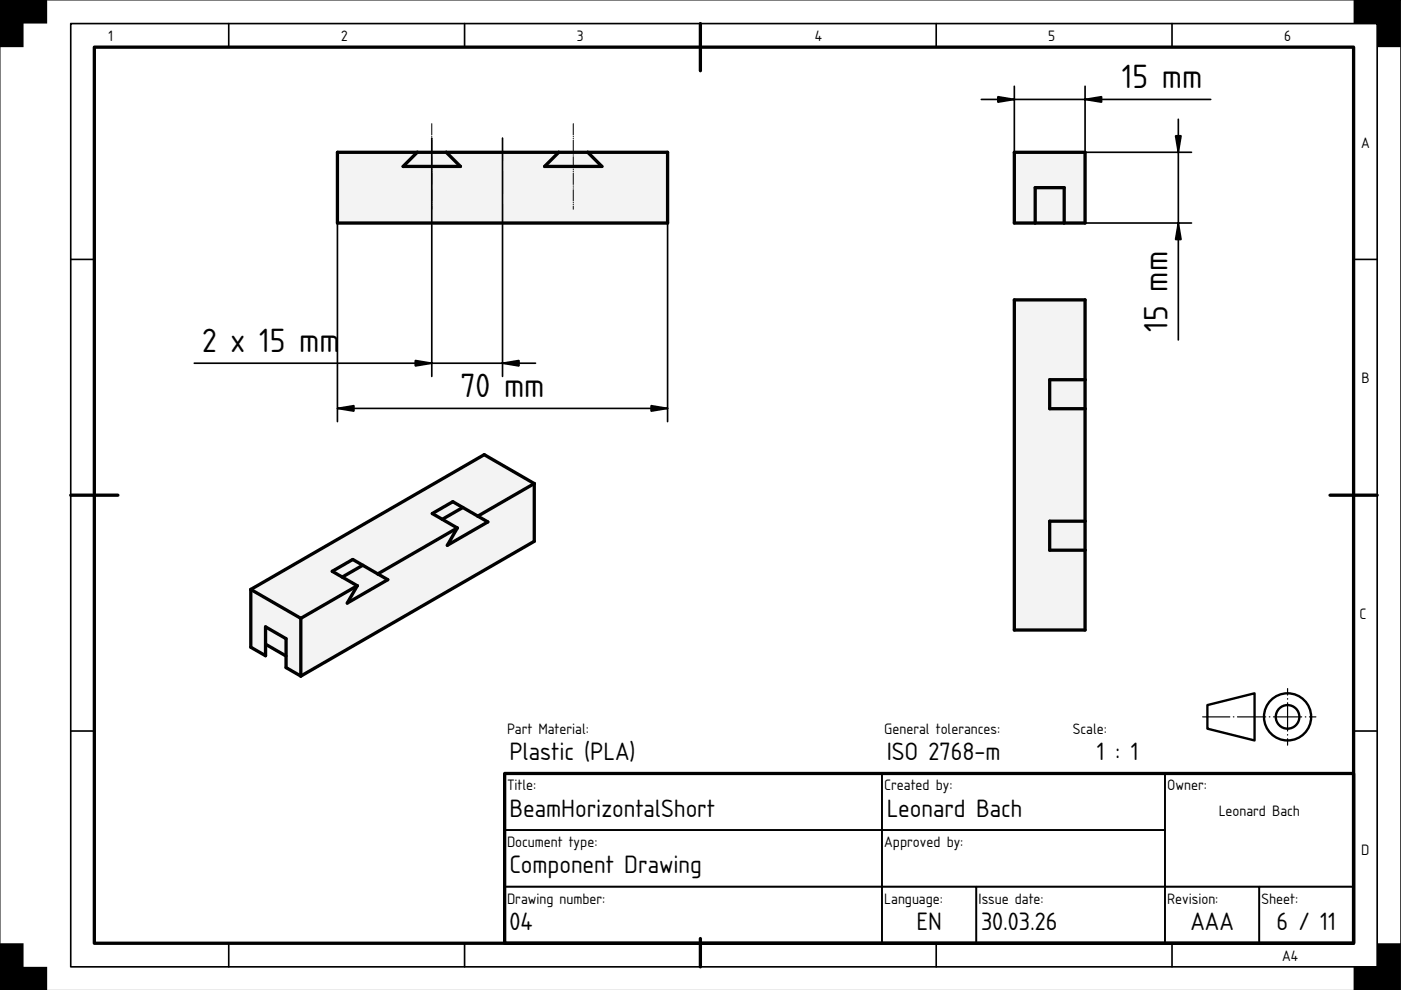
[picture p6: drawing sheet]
<svg xmlns="http://www.w3.org/2000/svg" width="297mm" height="210mm" viewBox="0 0 297 210" stroke-linecap="round" stroke-linejoin="round" font-family="sans-serif">
<path d="M0 0h297v210h-297z" fill="#fff" stroke="#000" stroke-width=".21"/>
<path d="M20 10h267v190h-267zM148.5 5v10M15 105h10M282 105h10M107 164h180v36h-180zM148.5 199v6" fill="none" stroke="#000" stroke-width=".7"/>
<g fill="none" stroke="#000" stroke-width=".35">
<path d="M15 5h277v200h-277zM48.5 5v5M98.5 5v5M198.5 5v5M248.5 5v5M15 55h5M287 55h5M15 155h5M287 155h5M107 164h80v12h-80zM107 176h80v12h-80zM187 176h60v12h-60z"/>
<path d="M187 164h60v12h-60zM247 164h40v24h-40zM48.5 200v5M98.5 200v5M107 188h80v12h-80zM187 188h20v12h-20zM198.5 200v5M207 188h40v12h-40zM247 188h20v12h-20zM248.5 200v5M267 188h20v12h-20z"/>
</g>
<path d="M0 0h10v5h-5v5h-5zM287 0h10v10h-5v-5h-5zM0 200h5v5h5v5h-10zM292 200h5v10h-10v-5h5z" fill="#000"/>
<g fill="none" stroke="#000" stroke-width=".5">
<path d="M256 149.5l10-2.5v10l-10-2.5z"/>
<circle cx="273" cy="152" r="5"/>
<circle cx="273" cy="152" r="2.5"/>
</g>
<path d="M255 152h24" fill="none" stroke="#000" stroke-width=".25" stroke-dasharray="6 .7 .1 .7" stroke-dashoffset=".2"/>
<path d="M273 158v-12" fill="none" stroke="#000" stroke-width=".25" stroke-dasharray="6 .7 .1 .7" stroke-dashoffset="4.6"/>
<g fill="#f1f3f5">
<path d="M215.1 32.3h15v15h-15z" fill-rule="evenodd"/>
<path d="M215.1 32.3h15v15h-4.5v-7.5h-6.1v7.5h-4.4z" fill-rule="evenodd"/>
<path d="M219.5 39.8h6.1v7.5h-6.1z" fill-rule="evenodd"/>
</g>
<path d="M215.1 32.3h15v15h-15zM219.5 47.3v-7.5h6.1v7.5" fill="none" stroke="#000" stroke-width=".7"/>
<path d="M215.1 18.3v14M230.1 18.3v14h22.5M208.1 21.1h48.6M249.8 25.3v46.8M230.1 47.3h22.5" fill="none" stroke="#000" stroke-width=".35"/>
<path d="M211.6 20.5l3.5 .6-3.5 .6zM230.1 21.1l3.5-.6v1.2zM249.2 28.8h1.2l-.6 3.5zM249.8 47.3l.6 3.5h-1.2z" fill="#000" stroke="#000" stroke-width=".35"/>
<g fill="#f1f3f5">
<path d="M71.5 32.3h70v15h-70z" fill-rule="evenodd"/>
<path d="M71.5 32.3h17l-3 3h12.1l-3-3h23.9l-3 3h12.1l-3-3h16.9v15h-70z" fill-rule="evenodd"/>
<path d="M85.5 35.3l3-3h6.1l3 3z" fill-rule="evenodd"/>
<path d="M118.5 32.3h6.1l3 3h-12.1z" fill-rule="evenodd"/>
</g>
<path d="M71.5 32.3h70v15h-70zM88.5 32.3l-3 3h12.1l-3-3M118.5 32.3l-3 3h12.1l-3-3" fill="none" stroke="#000" stroke-width=".7"/>
<path d="M91.5 26.2v18.2M121.5 26.2v18.2" fill="none" stroke="#000" stroke-width=".21" stroke-dasharray="2.4 .3 .1 .3 .1 .3"/>
<path d="M106.5 29.3v21" fill="none" stroke="#000" stroke-width=".21" stroke-dasharray="4.8 .6 .2 .6 .2 .6"/>
<path d="M91.5 29.3v50.5M106.5 29.3v50.5M71.5 47.3v42.1M141.5 47.3v42.1M41.2 77h72.3M71.5 86.6h70" fill="none" stroke="#000" stroke-width=".35"/>
<path d="M88 76.4l3.5 .6-3.5 .6zM106.5 77l3.5-.6v1.2zM71.5 86.6l3.5-.6v1.2zM138 86l3.5 .6-3.5 .6z" fill="#000" stroke="#000" stroke-width=".35"/>
<g fill="#f1f3f5">
<path d="M53.2 125l49.5-28.6 10.6 6.1v12.3l-49.5 28.5-3.2-1.8v-2.4l-4.3-2.5v2.4l-3.1-1.8z" fill-rule="evenodd"/>
<path d="M63.8 131.1l11.9-6.9-2.1 3.7 8.6-5-2.1-1.2 16.9-9.8-2.2 3.7 8.6-4.9-2.1-1.3 12-6.9v12.3l-49.5 28.5z" fill-rule="evenodd"/>
<path d="M53.2 125l49.5-28.6 10.6 6.1-12 6.9-5.3-3-4.3 2.5 5.3 3-16.9 9.8-5.3-3.1-4.4 2.5 5.3 3.1-11.9 6.9z" fill-rule="evenodd"/>
<path d="M53.2 125l10.6 6.1v12.2l-3.2-1.8v-6.1l-4.3-2.5v6.1l-3.1-1.8z" fill-rule="evenodd"/>
<path d="M93.8 110.1l4.3-2.5 5.3 3.1-8.6 4.9 2.2-3.7z" fill-rule="evenodd"/>
<path d="M72.6 122.4l4.3-2.6 5.3 3.1-8.6 5 2.1-3.7z" fill-rule="evenodd"/>
<path d="M56.3 132.9l4.3 2.5v3.7l-4.3-2.5z" fill-rule="evenodd"/>
<path d="M91.7 108.9l4.3-2.5 2.1 1.2-4.3 2.5z" fill-rule="evenodd"/>
<path d="M70.4 121.1l4.4-2.5 2.1 1.2-4.3 2.6z" fill-rule="evenodd"/>
</g>
<g fill="none" stroke="#000" stroke-width=".7">
<path d="M76.9 119.8l-4.3 2.6M91.7 108.9l4.3-2.5 7.4 4.3-8.6 4.9 2.2-3.7zM97 111.9l-16.9 9.8M98.1 107.6l-4.3 2.5M113.3 102.5v12.3l-49.5 28.5M113.3 102.5l-10.6-6.1-49.5 28.6M113.3 102.5l-12 6.9M53.2 125v12.2l3.1 1.8v-6.1l4.3 2.5v6.1l3.2 1.8M53.2 125l10.6 6.1M56.3 136.6l4.3 2.5M63.8 131.1v12.2M70.4 121.1l4.4-2.5 7.4 4.3-8.6 5 2.1-3.7z"/>
<path d="M75.7 124.2l-11.9 6.9"/>
</g>
<g fill="#f1f3f5">
<path d="M215.1 63.6h15v70h-15z" fill-rule="evenodd"/>
<path d="M215.1 63.6h15v16.9h-7.5v6.2h7.5v23.8h-7.5v6.2h7.5v16.9h-15z" fill-rule="evenodd"/>
<path d="M222.6 110.5h7.5v6.2h-7.5z" fill-rule="evenodd"/>
<path d="M222.6 80.5h7.5v6.2h-7.5z" fill-rule="evenodd"/>
</g>
<path d="M215.1 63.6h15v70h-15zM230.1 80.5h-7.5v6.2h7.5M230.1 110.5h-7.5v6.2h7.5" fill="none" stroke="#000" stroke-width=".7"/>
<g font-size="6.7">
<text x="237.8" y="18.8">15 mm</text>
<text x="247.5" y="70.3" transform="rotate(-90 247.5 70.3)">15 mm</text>
<text x="42.9" y="74.7">2 x 15 mm</text>
<text x="97.6" y="84.3">70 mm</text>
</g>
<g font-size="5">
<text x="108" y="161.2">Plastic (PLA)</text>
<text x="188" y="161.2">ISO 2768-m</text>
<text x="232.6" y="161.2">1 : 1</text>
<text x="108" y="173.2">BeamHorizontalShort</text>
<text x="188" y="173.2">Leonard Bach</text>
<text x="108" y="185.2">Component Drawing</text>
<text x="108" y="197.2">04</text>
<text x="194.3" y="197.2">EN</text>
<text x="208" y="197.2">30.03.26</text>
<text x="252.4" y="197.2">AAA</text>
<text x="270.7" y="197.2">6 / 11</text>
</g>
<g font-size="3">
<text x="23" y="8.8">1</text>
<text x="72.3" y="8.8">2</text>
<text x="122.3" y="8.8">3</text>
<text x="172.7" y="8.8">4</text>
<text x="222.3" y="8.8">5</text>
<text x="272.3" y="8.8">6</text>
<text x="288.6" y="31.3">A</text>
<text x="288.6" y="81.3">B</text>
<text x="288.3" y="131.3">C</text>
<text x="107.5" y="155.6">Part Material:</text>
<text x="187.5" y="155.6">General tolerances:</text>
<text x="227.5" y="155.6">Scale:</text>
<text x="107.5" y="167.6">Title:</text>
<text x="187.5" y="167.6">Created by:</text>
<text x="247.5" y="167.6">Owner:</text>
<text x="258.4" y="173.1">Leonard Bach</text>
<text x="107.5" y="179.6">Document type:</text>
<text x="187.5" y="179.6">Approved by:</text>
<text x="288.6" y="181.3">D</text>
<text x="107.5" y="191.6">Drawing number:</text>
<text x="187.5" y="191.6">Language:</text>
<text x="207.5" y="191.6">Issue date:</text>
<text x="247.5" y="191.6">Revision:</text>
<text x="267.5" y="191.6">Sheet:</text>
<text x="271.8" y="203.8">A4</text>
</g>
</svg>
